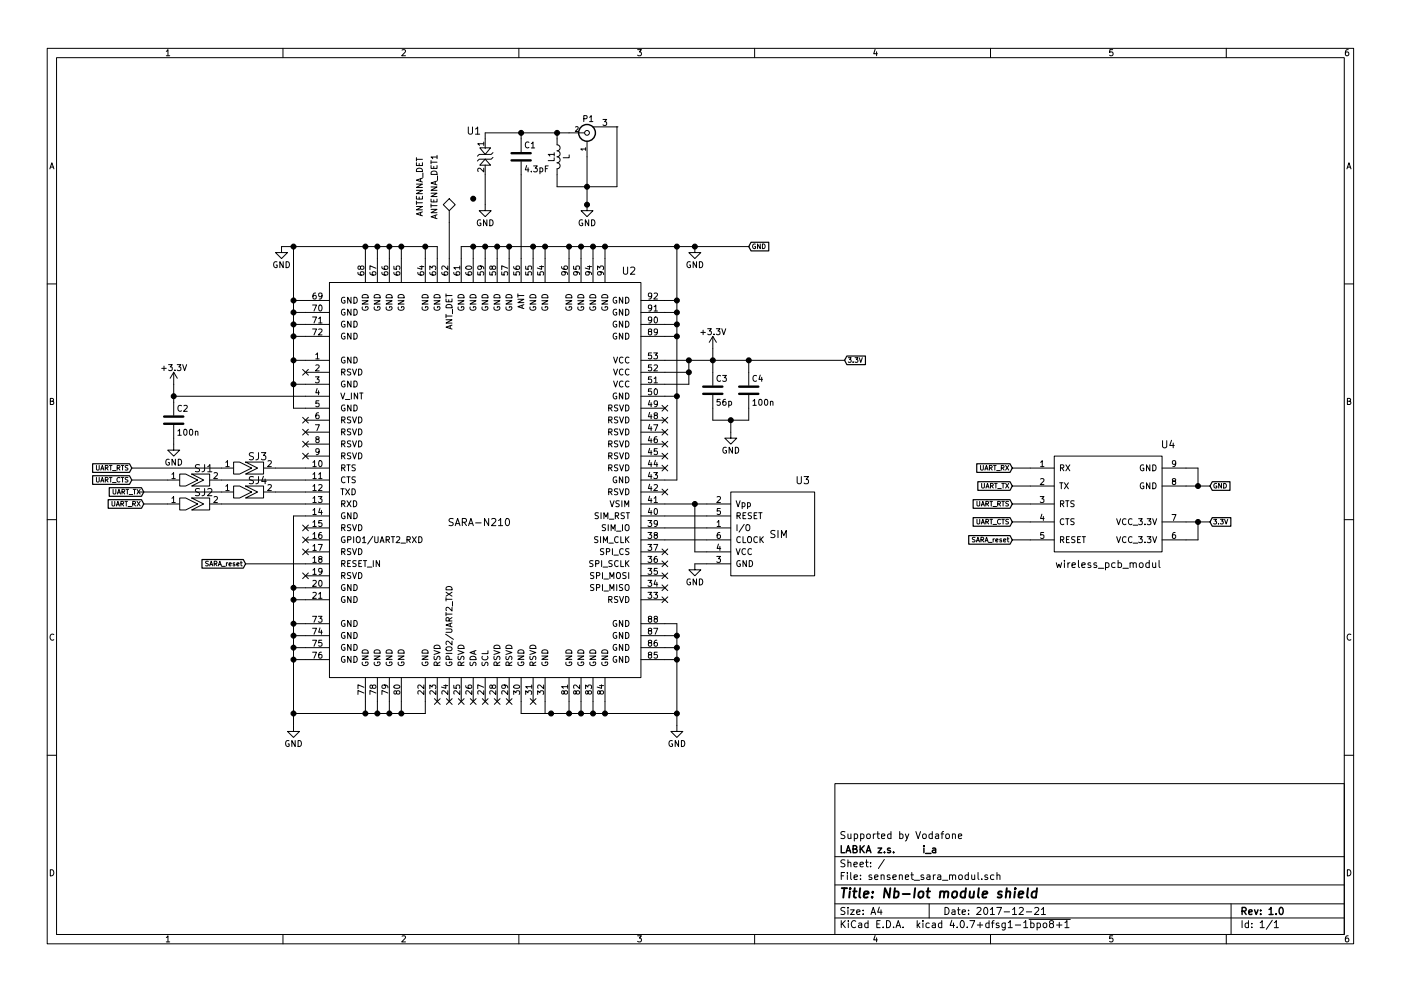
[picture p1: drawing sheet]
EESchema Schematic File Version 2
LIBS:sensenet_sara_modul
LIBS:power
LIBS:device
LIBS:transistors
LIBS:conn
LIBS:linear
LIBS:regul
LIBS:74xx
LIBS:cmos4000
LIBS:adc-dac
LIBS:memory
LIBS:xilinx
LIBS:microcontrollers
LIBS:dsp
LIBS:microchip
LIBS:analog_switches
LIBS:motorola
LIBS:texas
LIBS:intel
LIBS:audio
LIBS:interface
LIBS:digital-audio
LIBS:philips
LIBS:display
LIBS:cypress
LIBS:siliconi
LIBS:opto
LIBS:atmel
LIBS:contrib
LIBS:valves
EELAYER 25 0
EELAYER END
$Descr A4 11693 8268
encoding utf-8
Sheet 1 1
Title "Nb-Iot module shield"
Date "2017-12-21"
Rev "1.0"
Comp "LABKA z.s.     i_a"
Comment1 "Supported by Vodafone"
Comment2 ""
Comment3 ""
Comment4 ""
$EndDescr
$Comp
L SARA-N210 U2
U 1 1
P 4350 3000
F 0 "U2" H 5250 3750 60  0000 C CNN
F 1 "SARA-N210" H 4000 1650 60  0000 C CNN
F 2 "labka_footprints:SARA" H 3850 3100 60  0001 C CNN
F 3 "" H 3850 3100 60  0001 C CNN
	1    4350 3000
	1    0    0    -1  
$EndComp
$Comp
L GND #PWR01
U 1 1
P 4900 1700
F 0 "#PWR01" H 4900 1450 50  0001 C CNN
F 1 "GND" H 4900 1550 50  0000 C CNN
F 2 "" H 4900 1700 50  0000 C CNN
F 3 "" H 4900 1700 50  0000 C CNN
	1    4900 1700
	1    0    0    -1  
$EndComp
$Comp
L L L1
U 1 1
P 4650 1300
F 0 "L1" V 4600 1300 50  0000 C CNN
F 1 "L" V 4725 1300 50  0000 C CNN
F 2 "Capacitors_SMD:C_0805" H 4650 1300 50  0001 C CNN
F 3 "" H 4650 1300 50  0000 C CNN
	1    4650 1300
	1    0    0    -1  
$EndComp
$Comp
L C C1
U 1 1
P 4350 1300
F 0 "C1" H 4375 1400 50  0000 L CNN
F 1 "4.3pF" H 4375 1200 50  0000 L CNN
F 2 "Capacitors_SMD:C_0805" H 4388 1150 50  0001 C CNN
F 3 "" H 4350 1300 50  0000 C CNN
	1    4350 1300
	1    0    0    -1  
$EndComp
NoConn ~ 5550 3400
NoConn ~ 5550 3500
NoConn ~ 5550 3600
NoConn ~ 5550 3700
NoConn ~ 5550 3800
NoConn ~ 5550 3900
NoConn ~ 5550 4100
NoConn ~ 5550 5000
NoConn ~ 4150 5850
NoConn ~ 4250 5850
NoConn ~ 4450 5850
NoConn ~ 3850 5850
NoConn ~ 3650 5850
NoConn ~ 2550 4800
NoConn ~ 2550 4600
NoConn ~ 2550 4400
NoConn ~ 2550 3800
NoConn ~ 2550 3700
NoConn ~ 2550 3600
NoConn ~ 2550 3500
NoConn ~ 2550 3100
$Comp
L GND #PWR02
U 1 1
P 2450 6050
F 0 "#PWR02" H 2450 5800 50  0001 C CNN
F 1 "GND" H 2450 5900 50  0000 C CNN
F 2 "" H 2450 6050 50  0000 C CNN
F 3 "" H 2450 6050 50  0000 C CNN
	1    2450 6050
	1    0    0    -1  
$EndComp
$Comp
L GND #PWR03
U 1 1
P 5650 6050
F 0 "#PWR03" H 5650 5800 50  0001 C CNN
F 1 "GND" H 5650 5900 50  0000 C CNN
F 2 "" H 5650 6050 50  0000 C CNN
F 3 "" H 5650 6050 50  0000 C CNN
	1    5650 6050
	1    0    0    -1  
$EndComp
$Comp
L GND #PWR04
U 1 1
P 2350 2050
F 0 "#PWR04" H 2350 1800 50  0001 C CNN
F 1 "GND" H 2350 1900 50  0000 C CNN
F 2 "" H 2350 2050 50  0000 C CNN
F 3 "" H 2350 2050 50  0000 C CNN
	1    2350 2050
	1    0    0    -1  
$EndComp
$Comp
L TEST ANTENNA_DET1
U 1 1
P 3750 1850
F 0 "ANTENNA_DET1" V 3650 2150 50  0000 C BNN
F 1 "ANTENNA_DET" V 3500 2150 50  0000 C CNN
F 2 "labka_footprints:smd_point_bottom" H 3750 1850 50  0001 C CNN
F 3 "" H 3750 1850 50  0000 C CNN
	1    3750 1850
	1    0    0    -1  
$EndComp
Wire Wire Line
	4900 1300 4900 1700
Wire Wire Line
	4350 1150 4350 1100
Wire Wire Line
	4050 1100 4750 1100
Wire Wire Line
	4650 1150 4650 1100
Connection ~ 4650 1100
Wire Wire Line
	4650 1450 4650 1550
Wire Wire Line
	4650 1550 5150 1550
Connection ~ 4900 1550
Wire Wire Line
	5750 3000 5750 3200
Wire Wire Line
	5750 3200 5550 3200
Wire Wire Line
	5550 3100 5750 3100
Connection ~ 5750 3100
Wire Wire Line
	4350 5850 4350 5950
Wire Wire Line
	4350 5950 5650 5950
Wire Wire Line
	5050 5950 5050 5850
Wire Wire Line
	4950 5850 4950 5950
Connection ~ 4950 5950
Wire Wire Line
	4850 5850 4850 5950
Connection ~ 4850 5950
Wire Wire Line
	4750 5850 4750 5950
Connection ~ 4750 5950
Wire Wire Line
	4550 5850 4550 5950
Wire Wire Line
	4550 5950 4600 5950
Connection ~ 4600 5950
Wire Wire Line
	5650 5200 5650 6050
Wire Wire Line
	5650 5500 5550 5500
Connection ~ 5050 5950
Wire Wire Line
	5650 5400 5550 5400
Connection ~ 5650 5500
Wire Wire Line
	5650 5300 5550 5300
Connection ~ 5650 5400
Wire Wire Line
	5650 5200 5550 5200
Connection ~ 5650 5300
Wire Wire Line
	3550 5950 3550 5850
Wire Wire Line
	2450 5950 3550 5950
Wire Wire Line
	3050 5950 3050 5850
Wire Wire Line
	3150 5850 3150 5950
Connection ~ 3150 5950
Wire Wire Line
	3250 5850 3250 5950
Connection ~ 3250 5950
Wire Wire Line
	3350 5850 3350 5950
Connection ~ 3350 5950
Wire Wire Line
	2450 4300 2450 6050
Wire Wire Line
	2450 5500 2550 5500
Connection ~ 3050 5950
Wire Wire Line
	2450 5400 2550 5400
Connection ~ 2450 5500
Wire Wire Line
	2450 5300 2550 5300
Connection ~ 2450 5400
Wire Wire Line
	2450 5200 2550 5200
Connection ~ 2450 5300
Wire Wire Line
	2550 5000 2450 5000
Connection ~ 2450 5200
Wire Wire Line
	2450 4900 2550 4900
Connection ~ 2450 5000
Wire Wire Line
	2450 4300 2550 4300
Connection ~ 2450 4900
Connection ~ 5650 5950
Connection ~ 2450 5950
Wire Wire Line
	2450 3400 2550 3400
Wire Wire Line
	2450 2050 2450 3400
Wire Wire Line
	2450 3200 2550 3200
Wire Wire Line
	2450 3000 2550 3000
Connection ~ 2450 3200
Wire Wire Line
	2450 2800 2550 2800
Connection ~ 2450 3000
Wire Wire Line
	2450 2700 2550 2700
Connection ~ 2450 2800
Wire Wire Line
	2450 2600 2550 2600
Connection ~ 2450 2700
Wire Wire Line
	2450 2500 2550 2500
Connection ~ 2450 2600
Wire Wire Line
	2350 2050 3650 2050
Wire Wire Line
	3050 2050 3050 2150
Connection ~ 2450 2500
Wire Wire Line
	3150 2050 3150 2150
Connection ~ 3050 2050
Wire Wire Line
	3250 2050 3250 2150
Connection ~ 3150 2050
Wire Wire Line
	3350 2050 3350 2150
Connection ~ 3250 2050
Wire Wire Line
	3550 2050 3550 2150
Connection ~ 3350 2050
Wire Wire Line
	3650 2050 3650 2150
Connection ~ 3550 2050
Connection ~ 2450 2050
Wire Wire Line
	3850 2150 3850 2050
Wire Wire Line
	3850 2050 6250 2050
Wire Wire Line
	3950 2050 3950 2150
Wire Wire Line
	4050 2050 4050 2150
Connection ~ 3950 2050
Wire Wire Line
	4150 2050 4150 2150
Connection ~ 4050 2050
Wire Wire Line
	4250 2050 4250 2150
Connection ~ 4150 2050
Connection ~ 4250 2050
Wire Wire Line
	4450 2050 4450 2150
Wire Wire Line
	4550 2050 4550 2150
Connection ~ 4450 2050
Wire Wire Line
	4750 2050 4750 2150
Connection ~ 4550 2050
Wire Wire Line
	4850 2050 4850 2150
Connection ~ 4750 2050
Wire Wire Line
	4950 2050 4950 2150
Connection ~ 4850 2050
Wire Wire Line
	5050 2050 5050 2150
Connection ~ 4950 2050
Wire Wire Line
	5650 2800 5550 2800
Wire Wire Line
	5650 2050 5650 4000
Connection ~ 5050 2050
Wire Wire Line
	5550 2500 5650 2500
Connection ~ 5650 2500
Wire Wire Line
	5550 2600 5650 2600
Connection ~ 5650 2600
Wire Wire Line
	5550 2700 5650 2700
Connection ~ 5650 2700
Wire Wire Line
	5650 3300 5550 3300
Connection ~ 5650 2800
Wire Wire Line
	3750 1850 3750 2150
Wire Wire Line
	4350 1450 4350 2150
Wire Wire Line
	2050 4700 2550 4700
Wire Wire Line
	1450 3300 2550 3300
$Comp
L ESD5B5 U1
U 1 1
P 4050 1300
F 0 "U1" H 3955 1520 60  0000 C CNN
F 1 "ESD5B5" H 4060 1070 60  0001 C CNN
F 2 "Diodes_SMD:D_SOD-523" H 4050 1280 60  0001 C CNN
F 3 "" H 4050 1280 60  0001 C CNN
	1    4050 1300
	1    0    0    -1  
$EndComp
$Comp
L GND #PWR05
U 1 1
P 4050 1700
F 0 "#PWR05" H 4050 1450 50  0001 C CNN
F 1 "GND" H 4050 1550 50  0000 C CNN
F 2 "" H 4050 1700 50  0000 C CNN
F 3 "" H 4050 1700 50  0000 C CNN
	1    4050 1700
	1    0    0    -1  
$EndComp
Wire Wire Line
	4050 1700 4050 1450
Wire Wire Line
	4050 1150 4050 1100
Connection ~ 4350 1100
Wire Wire Line
	5650 4000 5550 4000
Connection ~ 5650 3300
$Comp
L GND #PWR06
U 1 1
P 5800 2050
F 0 "#PWR06" H 5800 1800 50  0001 C CNN
F 1 "GND" H 5800 1900 50  0000 C CNN
F 2 "" H 5800 2050 50  0000 C CNN
F 3 "" H 5800 2050 50  0000 C CNN
	1    5800 2050
	1    0    0    -1  
$EndComp
Connection ~ 5650 2050
Connection ~ 4900 1700
Connection ~ 5800 2050
Connection ~ 3950 1650
Wire Wire Line
	5150 1050 5150 1050
$Comp
L +3.3V #PWR07
U 1 1
P 1450 3200
F 0 "#PWR07" H 1450 3050 50  0001 C CNN
F 1 "+3.3V" H 1450 3340 50  0000 C CNN
F 2 "" H 1450 3200 50  0001 C CNN
F 3 "" H 1450 3200 50  0001 C CNN
	1    1450 3200
	1    0    0    -1  
$EndComp
$Comp
L solder_jumper SJ2
U 1 1
P 1600 4200
F 0 "SJ2" H 1700 4300 60  0000 C CNN
F 1 "solder_jumper" H 1650 4100 60  0001 C CNN
F 2 "labka_footprints:solder_jumper_bott" H 1600 4200 60  0001 C CNN
F 3 "" H 1600 4200 60  0001 C CNN
	1    1600 4200
	1    0    0    -1  
$EndComp
$Comp
L solder_jumper SJ3
U 1 1
P 2050 3900
F 0 "SJ3" H 2150 4000 60  0000 C CNN
F 1 "solder_jumper" H 2100 3800 60  0001 C CNN
F 2 "labka_footprints:solder_jumper_bott" H 2050 3900 60  0001 C CNN
F 3 "" H 2050 3900 60  0001 C CNN
	1    2050 3900
	1    0    0    -1  
$EndComp
$Comp
L solder_jumper SJ1
U 1 1
P 1600 4000
F 0 "SJ1" H 1700 4100 60  0000 C CNN
F 1 "solder_jumper" H 1650 3900 60  0001 C CNN
F 2 "labka_footprints:solder_jumper_bott" H 1600 4000 60  0001 C CNN
F 3 "" H 1600 4000 60  0001 C CNN
	1    1600 4000
	1    0    0    -1  
$EndComp
Text GLabel 1200 4100 0    39   Input ~ 0
UART_TX
Text GLabel 1200 4200 0    39   Input ~ 0
UART_RX
Text GLabel 1100 4000 0    39   Input ~ 0
UART_CTS
Text GLabel 1100 3900 0    39   Input ~ 0
UART_RTS
$Comp
L solder_jumper SJ4
U 1 1
P 2050 4100
F 0 "SJ4" H 2150 4200 60  0000 C CNN
F 1 "solder_jumper" H 2100 4000 60  0001 C CNN
F 2 "labka_footprints:solder_jumper_bott" H 2050 4100 60  0001 C CNN
F 3 "" H 2050 4100 60  0001 C CNN
	1    2050 4100
	1    0    0    -1  
$EndComp
Wire Wire Line
	2550 3900 2300 3900
Wire Wire Line
	1850 4000 2550 4000
Wire Wire Line
	1100 4000 1400 4000
Wire Wire Line
	1100 3900 1850 3900
Wire Wire Line
	2550 4100 2300 4100
Wire Wire Line
	1150 4100 1850 4100
Wire Wire Line
	1200 4200 1400 4200
Wire Wire Line
	1850 4200 2550 4200
Text GLabel 2050 4700 0    39   Input ~ 0
SARA_reset
$Comp
L GND #PWR08
U 1 1
P 5800 4700
F 0 "#PWR08" H 5800 4450 50  0001 C CNN
F 1 "GND" H 5800 4550 50  0000 C CNN
F 2 "" H 5800 4700 50  0000 C CNN
F 3 "" H 5800 4700 50  0000 C CNN
	1    5800 4700
	1    0    0    -1  
$EndComp
$Comp
L SIM U3
U 1 1
P 6400 4450
F 0 "U3" H 6700 4900 60  0000 C CNN
F 1 "SIM" H 6500 4450 60  0000 C CNN
F 2 "sim_moje_bottom:SIM2" H 6400 4450 60  0001 C CNN
F 3 "" H 6400 4450 60  0001 C CNN
	1    6400 4450
	1    0    0    -1  
$EndComp
Wire Wire Line
	5550 4200 5900 4200
Wire Wire Line
	5800 4200 5800 4600
Wire Wire Line
	5800 4600 5900 4600
Connection ~ 5800 4200
Wire Wire Line
	5550 4300 5900 4300
Wire Wire Line
	5550 4400 5900 4400
Wire Wire Line
	5550 4500 5900 4500
Wire Wire Line
	5900 4700 5800 4700
NoConn ~ 5550 4600
NoConn ~ 5550 4700
NoConn ~ 5550 4800
NoConn ~ 5550 4900
$Comp
L +3.3V #PWR09
U 1 1
P 5950 2900
F 0 "#PWR09" H 5950 2750 50  0001 C CNN
F 1 "+3.3V" H 5950 3040 50  0000 C CNN
F 2 "" H 5950 2900 50  0001 C CNN
F 3 "" H 5950 2900 50  0001 C CNN
	1    5950 2900
	1    0    0    -1  
$EndComp
Wire Wire Line
	5550 3000 7050 3000
Connection ~ 5750 3000
$Comp
L SMA_mini P1
U 1 1
P 4900 1100
F 0 "P1" H 4910 1220 50  0000 C CNN
F 1 "SMA_mini" V 4800 1000 50  0001 C CNN
F 2 "labka_footprints:Antenna_conn" H 4900 1100 50  0001 C CNN
F 3 "" H 4900 1100 50  0000 C CNN
	1    4900 1100
	1    0    0    -1  
$EndComp
Wire Wire Line
	5150 1550 5150 1050
NoConn ~ 2550 4500
NoConn ~ 3750 5850
NoConn ~ 3950 5850
NoConn ~ 4050 5850
Text GLabel 8450 4200 0    39   Input ~ 0
UART_RTS
Text GLabel 8450 4350 0    39   Input ~ 0
UART_CTS
Text GLabel 8450 4050 0    39   Input ~ 0
UART_TX
Text GLabel 8450 3900 0    39   Input ~ 0
UART_RX
Text GLabel 6250 2050 2    39   Input ~ 0
GND
Text GLabel 7050 3000 2    39   Input ~ 0
3.3V
Connection ~ 5950 3000
Text GLabel 8450 4500 0    39   Input ~ 0
SARA_reset
Text GLabel 10100 4050 2    39   Input ~ 0
GND
Text GLabel 10100 4350 2    39   Input ~ 0
3.3V
$Comp
L wireless_pcb_modul U4
U 1 1
P 9600 4000
F 0 "U4" H 9750 4300 60  0000 C CNN
F 1 "wireless_pcb_modul" H 9250 3300 60  0000 C CNN
F 2 "labka_footprints:wireless_footprint" H 9600 4000 60  0001 C CNN
F 3 "" H 9600 4000 60  0001 C CNN
	1    9600 4000
	1    0    0    -1  
$EndComp
Wire Wire Line
	8450 3900 8600 3900
Wire Wire Line
	8450 4050 8600 4050
Wire Wire Line
	8450 4200 8600 4200
Wire Wire Line
	8450 4350 8600 4350
Wire Wire Line
	8450 4500 8600 4500
Wire Wire Line
	9900 3900 10000 3900
Wire Wire Line
	10000 3900 10000 4050
Wire Wire Line
	9900 4050 10100 4050
Connection ~ 10000 4050
Wire Wire Line
	9900 4500 10000 4500
Wire Wire Line
	10000 4500 10000 4350
Wire Wire Line
	9900 4350 10100 4350
Connection ~ 10000 4350
$Comp
L C C3
U 1 1
P 5950 3250
F 0 "C3" H 5975 3350 50  0000 L CNN
F 1 "56p" H 5975 3150 50  0000 L CNN
F 2 "Capacitors_SMD:C_0805" H 5988 3100 50  0001 C CNN
F 3 "" H 5950 3250 50  0001 C CNN
	1    5950 3250
	1    0    0    -1  
$EndComp
$Comp
L C C4
U 1 1
P 6250 3250
F 0 "C4" H 6275 3350 50  0000 L CNN
F 1 "100n" H 6275 3150 50  0000 L CNN
F 2 "Capacitors_SMD:C_0805" H 6288 3100 50  0001 C CNN
F 3 "" H 6250 3250 50  0001 C CNN
	1    6250 3250
	1    0    0    -1  
$EndComp
Wire Wire Line
	5950 2900 5950 3100
Wire Wire Line
	5950 3400 5950 3500
Wire Wire Line
	5950 3500 6250 3500
Wire Wire Line
	6250 3500 6250 3400
Wire Wire Line
	6250 3100 6250 3000
Connection ~ 6250 3000
$Comp
L GND #PWR010
U 1 1
P 6100 3600
F 0 "#PWR010" H 6100 3350 50  0001 C CNN
F 1 "GND" H 6100 3450 50  0000 C CNN
F 2 "" H 6100 3600 50  0000 C CNN
F 3 "" H 6100 3600 50  0000 C CNN
	1    6100 3600
	1    0    0    -1  
$EndComp
Wire Wire Line
	6100 3600 6100 3500
Connection ~ 6100 3500
$Comp
L C C2
U 1 1
P 1450 3500
F 0 "C2" H 1475 3600 50  0000 L CNN
F 1 "100n" H 1475 3400 50  0000 L CNN
F 2 "Capacitors_SMD:C_0805" H 1488 3350 50  0001 C CNN
F 3 "" H 1450 3500 50  0001 C CNN
	1    1450 3500
	1    0    0    -1  
$EndComp
$Comp
L GND #PWR011
U 1 1
P 1450 3700
F 0 "#PWR011" H 1450 3450 50  0001 C CNN
F 1 "GND" H 1450 3550 50  0000 C CNN
F 2 "" H 1450 3700 50  0000 C CNN
F 3 "" H 1450 3700 50  0000 C CNN
	1    1450 3700
	1    0    0    -1  
$EndComp
Wire Wire Line
	1450 3350 1450 3200
Wire Wire Line
	1450 3700 1450 3650
Connection ~ 1450 3300
$EndSCHEMATC
